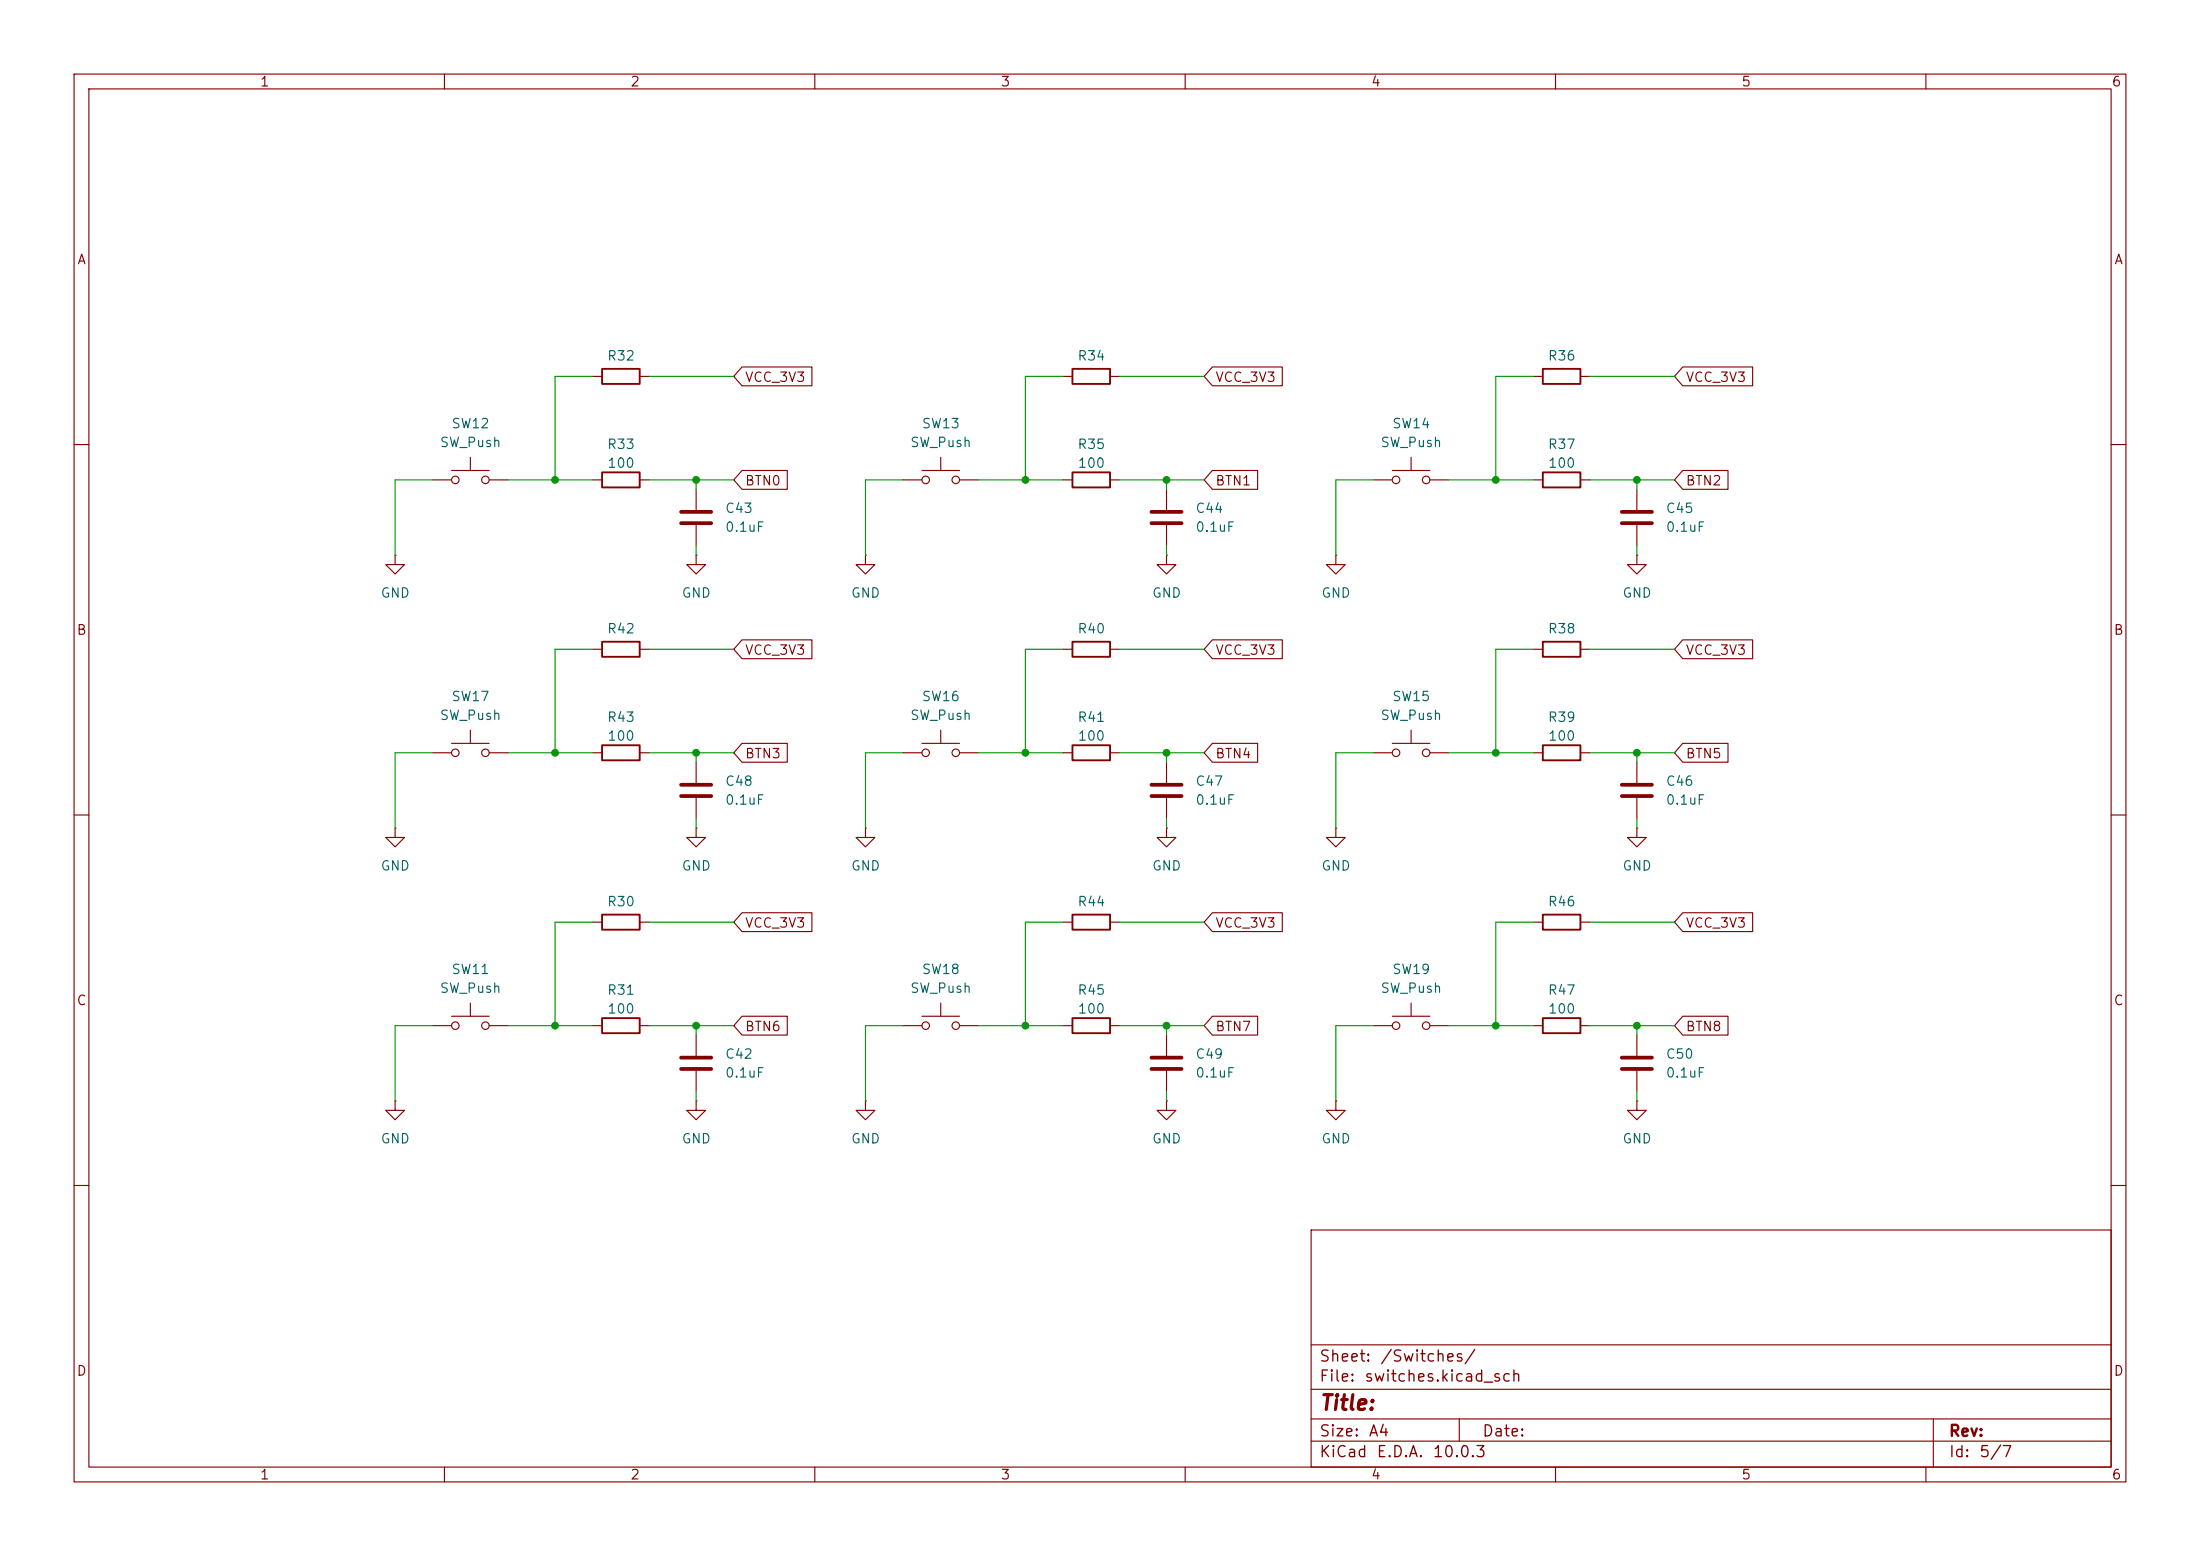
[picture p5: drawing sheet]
<svg xmlns="http://www.w3.org/2000/svg" width="297mm" height="210mm" viewBox="0 0 297 210" stroke-linecap="round" stroke-linejoin="round" font-family="sans-serif">
<g fill="none" stroke="#840000" stroke-width=".15">
<path d="M10 10h277v190h-277zM12 12h273v186h-273zM60 10v2M110 10v2M160 10v2M210 10v2M260 10v2M80 50.8h1.3M86.4 50.8h1.2M100.2 49.5h9.4v2.6h-9.4l-1.1-1.3zM143.5 50.8h1.3M149.9 50.8h1.2"/>
<path d="M163.7 49.5h9.4v2.6h-9.4l-1.1-1.3zM207 50.8h1.3M213.4 50.8h1.2M227.2 49.5h9.4v2.6h-9.4l-1.1-1.3zM10 60h2M53.3 74.9v1.3h1.3l-1.3 1.3-1.2-1.3h1.2M53.3 74.9h.1M58.4 64.8h2.6M61 63.5h5M63.5 61.7v1.8M66 64.8h2.6M80 64.8h1.3"/>
<path d="M86.4 64.8h1.2M94 74.9v1.3h1.2l-1.2 1.3-1.3-1.3h1.3M94 74.9h.1M94 66v2.8M94 70.9v2.8M100.2 63.5h6.1v2.5h-6.1l-1.1-1.2zM116.8 74.9v1.3h1.3l-1.3 1.3-1.2-1.3h1.2M116.8 74.9h.1M121.9 64.8h2.6M124.5 63.5h5M127 61.7v1.8M129.5 64.8h2.6"/>
<path d="M143.5 64.8h1.3M149.9 64.8h1.2M157.5 74.9v1.3h1.2l-1.2 1.3-1.3-1.3h1.3M157.5 74.9h.1M157.5 66v2.8M157.5 70.9v2.8M163.7 63.5h6.1v2.5h-6.1l-1.1-1.2zM180.3 74.9v1.3h1.3l-1.3 1.3-1.2-1.3h1.2M180.3 74.9h.1M185.4 64.8h2.6M188 63.5h5M190.5 61.7v1.8"/>
<path d="M193 64.8h2.6M207 64.8h1.3M213.4 64.8h1.2M221 74.9v1.3h1.2l-1.2 1.3-1.3-1.3h1.3M221 74.9h.1M221 66v2.8M221 70.9v2.8M227.2 63.5h6.1v2.5h-6.1l-1.1-1.2zM285 60h2M63.5 98.6v1.7M80 87.6h1.3M86.4 87.6h1.2"/>
<path d="M100.2 86.4h9.4v2.5h-9.4l-1.1-1.3zM127 98.6v1.7M143.5 87.6h1.3M149.9 87.6h1.2M163.7 86.4h9.4v2.5h-9.4l-1.1-1.3zM190.5 98.6v1.7M207 87.6h1.3M213.4 87.6h1.2M227.2 86.4h9.4v2.5h-9.4l-1.1-1.3zM10 110h2M53.3 111.8v1.2h1.3l-1.3 1.3-1.2-1.3h1.2M53.3 111.8h.1"/>
<path d="M58.4 101.6h2.6M61 100.3h5M66 101.6h2.6M80 101.6h1.3M86.4 101.6h1.2M94 111.8v1.2h1.2l-1.2 1.3-1.3-1.3h1.3M94 111.8h.1M94 102.9v2.8M94 107.7v2.8M100.2 100.3h6.1v2.6h-6.1l-1.1-1.3zM116.8 111.8v1.2h1.3l-1.3 1.3-1.2-1.3h1.2M116.8 111.8h.1"/>
<path d="M121.9 101.6h2.6M124.5 100.3h5M129.5 101.6h2.6M143.5 101.6h1.3M149.9 101.6h1.2M157.5 111.8v1.2h1.2l-1.2 1.3-1.3-1.3h1.3M157.5 111.8h.1M157.5 102.9v2.8M157.5 107.7v2.8M163.7 100.3h6.1v2.6h-6.1l-1.1-1.3zM180.3 111.8v1.2h1.3l-1.3 1.3-1.2-1.3h1.2M180.3 111.8h.1"/>
<path d="M185.4 101.6h2.6M188 100.3h5M193 101.6h2.6M207 101.6h1.3M213.4 101.6h1.2M221 111.8v1.2h1.2l-1.2 1.3-1.3-1.3h1.3M221 111.8h.1M221 102.9v2.8M221 107.7v2.8M227.2 100.3h6.1v2.6h-6.1l-1.1-1.3zM285 110h2M58.4 138.4h2.6"/>
<path d="M61 137.2h5M63.5 135.4v1.8M66 138.4h2.6M80 124.5h1.3M80 138.4h1.3M86.4 124.5h1.2M86.4 138.4h1.2M94 139.7v2.8M100.2 123.2h9.4v2.5h-9.4l-1.1-1.2zM100.2 137.2h6.1v2.5h-6.1l-1.1-1.3zM121.9 138.4h2.6M124.5 137.2h5"/>
<path d="M127 135.4v1.8M129.5 138.4h2.6M143.5 124.5h1.3M143.5 138.4h1.3M149.9 124.5h1.2M149.9 138.4h1.2M157.5 139.7v2.8M163.7 123.2h9.4v2.5h-9.4l-1.1-1.2zM163.7 137.2h6.1v2.5h-6.1l-1.1-1.3zM185.4 138.4h2.6M188 137.2h5M190.5 135.4v1.8"/>
<path d="M193 138.4h2.6M207 124.5h1.3M207 138.4h1.3M213.4 124.5h1.2M213.4 138.4h1.2M221 139.7v2.8M227.2 137.2h6.1v2.5h-6.1l-1.1-1.3zM227.2 123.2h9.4v2.5h-9.4l-1.1-1.2zM53.3 148.6v1.3h1.3l-1.3 1.2-1.2-1.2h1.2M53.3 148.6h.1M94 148.6v1.3h1.2l-1.2 1.2-1.3-1.2h1.3M94 148.6h.1"/>
<path d="M94 144.5v2.8M116.8 148.6v1.3h1.3l-1.3 1.2-1.2-1.2h1.2M116.8 148.6h.1M157.5 148.6v1.3h1.2l-1.2 1.2-1.3-1.2h1.3M157.5 148.6h.1M157.5 144.5v2.8M180.3 148.6v1.3h1.3l-1.3 1.2-1.2-1.2h1.2M180.3 148.6h.1M221 148.6v1.3h1.2l-1.2 1.2-1.3-1.2h1.3M221 148.6h.1M221 144.5v2.8M10 160h2"/>
<path d="M177 166h108v32h-108zM285 160h2M60 198v2M110 198v2M160 198v2M177 194.5h108M177 191.5h108M177 187.5h108M177 181.5h108M197 191.5v3M210 198v2M260 198v2"/>
<path d="M261 191.5v6.5"/>
<circle cx="61.5" cy="64.8" r=".51"/>
<circle cx="65.5" cy="64.8" r=".51"/>
<circle cx="125" cy="64.8" r=".51"/>
<circle cx="129" cy="64.8" r=".51"/>
<circle cx="188.5" cy="64.8" r=".51"/>
<circle cx="192.5" cy="64.8" r=".51"/>
<circle cx="61.5" cy="101.6" r=".51"/>
<circle cx="65.5" cy="101.6" r=".51"/>
<circle cx="125" cy="101.6" r=".51"/>
<circle cx="129" cy="101.6" r=".51"/>
<circle cx="188.5" cy="101.6" r=".51"/>
<circle cx="192.5" cy="101.6" r=".51"/>
<circle cx="61.5" cy="138.4" r=".51"/>
<circle cx="65.5" cy="138.4" r=".51"/>
<circle cx="125" cy="138.4" r=".51"/>
<circle cx="129" cy="138.4" r=".51"/>
<circle cx="188.5" cy="138.4" r=".51"/>
<circle cx="192.5" cy="138.4" r=".51"/>
</g>
<g fill="none" stroke="#840000" stroke-width=".25">
<path d="M81.3 49.8h5.1v2h-5.1zM144.8 49.8h5.1v2h-5.1zM208.3 49.8h5.1v2h-5.1zM81.3 63.8h5.1v2h-5.1zM144.8 63.8h5.1v2h-5.1zM208.3 63.8h5.1v2h-5.1zM81.3 86.6h5.1v2h-5.1zM144.8 86.6h5.1v2h-5.1zM208.3 86.6h5.1v2h-5.1zM81.3 100.6h5.1v2h-5.1zM144.8 100.6h5.1v2h-5.1zM208.3 100.6h5.1v2h-5.1z"/>
<path d="M81.3 137.4h5.1v2h-5.1zM81.3 123.4h5.1v2.1h-5.1zM144.8 137.4h5.1v2h-5.1zM144.8 123.4h5.1v2.1h-5.1zM208.3 123.4h5.1v2.1h-5.1zM208.3 137.4h5.1v2h-5.1z"/>
</g>
<g fill="none" stroke="#840000" stroke-width=".51">
<path d="M91.9 69.1h4.1M91.9 70.6h4.1M155.4 69.1h4.1M155.4 70.6h4.1M218.9 69.1h4.1M218.9 70.6h4.1M91.9 105.9h4.1M91.9 107.4h4.1M155.4 105.9h4.1M155.4 107.4h4.1M218.9 105.9h4.1M218.9 107.4h4.1"/>
<path d="M91.9 142.7h4.1M91.9 144.3h4.1M155.4 142.7h4.1M155.4 144.3h4.1M218.9 142.7h4.1M218.9 144.3h4.1"/>
</g>
<g fill="none" stroke="#009600" stroke-width=".15">
<path d="M80 50.8h-5.1v14M87.6 50.8h11.5M143.5 50.8h-5.1v14M151.1 50.8h11.5M207 50.8h-5.1v14M214.6 50.8h11.5M58.4 64.8h-5.1v10.1M68.6 64.8h11.4M87.6 64.8h11.5M94 64.8v1.2M94 73.7v1.2M121.9 64.8h-5.1v10.1"/>
<path d="M132.1 64.8h11.4M151.1 64.8h11.5M157.5 64.8v1.2M157.5 73.7v1.2M185.4 64.8h-5.1v10.1M195.6 64.8h11.4M214.6 64.8h11.5M221 64.8v1.2M221 73.7v1.2M80 87.6h-5.1v14M87.6 87.6h11.5M143.5 87.6h-5.1v14"/>
<path d="M151.1 87.6h11.5M207 87.6h-5.1v14M214.6 87.6h11.5M58.4 101.6h-5.1v10.2M68.6 101.6h11.4M87.6 101.6h11.5M94 101.6v1.3M94 110.5v1.3M121.9 101.6h-5.1v10.2M132.1 101.6h11.4M151.1 101.6h11.5M157.5 101.6v1.3"/>
<path d="M157.5 110.5v1.3M185.4 101.6h-5.1v10.2M195.6 101.6h11.4M214.6 101.6h11.5M221 101.6v1.3M221 110.5v1.3M58.4 138.4h-5.1v10.2M68.6 138.4h11.4M80 124.5h-5.1v13.9M87.6 124.5h11.5M87.6 138.4h11.5M94 138.4v1.3"/>
<path d="M121.9 138.4h-5.1v10.2M132.1 138.4h11.4M143.5 124.5h-5.1v13.9M151.1 124.5h11.5M151.1 138.4h11.5M157.5 138.4v1.3M185.4 138.4h-5.1v10.2M195.6 138.4h11.4M207 124.5h-5.1v13.9M214.6 124.5h11.5M214.6 138.4h11.5M221 138.4v1.3"/>
<path d="M94 147.3v1.3M157.5 147.3v1.3M221 147.3v1.3"/>
</g>
<g fill="#009600" stroke="#009600" stroke-width=".14">
<circle cx="138.4" cy="64.8" r=".46"/>
<circle cx="138.4" cy="101.6" r=".46"/>
<circle cx="157.5" cy="101.6" r=".46"/>
<circle cx="157.5" cy="64.8" r=".46"/>
<circle cx="74.9" cy="101.6" r=".46"/>
<circle cx="74.9" cy="64.8" r=".46"/>
<circle cx="94" cy="64.8" r=".46"/>
<circle cx="201.9" cy="138.4" r=".46"/>
<circle cx="221" cy="138.4" r=".46"/>
<circle cx="94" cy="138.4" r=".46"/>
<circle cx="94" cy="101.6" r=".46"/>
<circle cx="74.9" cy="138.4" r=".46"/>
<circle cx="138.4" cy="138.4" r=".46"/>
<circle cx="157.5" cy="138.4" r=".46"/>
<circle cx="221" cy="101.6" r=".46"/>
<circle cx="201.9" cy="64.8" r=".46"/>
<circle cx="221" cy="64.8" r=".46"/>
<circle cx="201.9" cy="101.6" r=".46"/>
</g>
<text font-size="2" fill="#840000" x="178" y="190.8">Title:</text>
<g font-size="1.5" fill="#840000">
<text x="178" y="184.2">Sheet:</text>
<text x="186.2" y="184.2">/Switches/</text>
<text x="178" y="186.9">File:</text>
<text x="184.1" y="186.9">switches.kicad_sch</text>
<text x="178" y="197.1">KiCad</text>
<text x="178" y="194.3">Size:</text>
<text x="184.7" y="194.3">A4</text>
<text x="185.7" y="197.1">E.D.A.</text>
<text x="193.3" y="197.1">10.0.3</text>
<text x="200" y="194.3">Date:</text>
<text x="263" y="194.3">Rev:</text>
<text x="263" y="197.1">Id:</text>
<text x="267.1" y="197.1">5/7</text>
</g>
<g font-size="1.3" fill="#840000">
<text x="35" y="12">1</text>
<text x="85" y="12">2</text>
<text x="135" y="12">3</text>
<text x="185" y="12">4</text>
<text x="235" y="12">5</text>
<text x="285" y="12">6</text>
<text x="10.3" y="36">A</text>
<text x="285.3" y="36">A</text>
<text x="100.5" y="51.9">VCC_3V3</text>
<text x="164" y="51.9">VCC_3V3</text>
<text x="227.5" y="51.9">VCC_3V3</text>
<text x="100.5" y="65.8">BTN0</text>
<text x="164" y="65.8">BTN1</text>
<text x="227.5" y="65.8">BTN2</text>
<text x="10.3" y="86">B</text>
<text x="100.5" y="88.7">VCC_3V3</text>
<text x="164" y="88.7">VCC_3V3</text>
<text x="227.5" y="88.7">VCC_3V3</text>
<text x="285.3" y="86">B</text>
<text x="100.5" y="102.7">BTN3</text>
<text x="164" y="102.7">BTN4</text>
<text x="227.5" y="102.7">BTN5</text>
<text x="100.5" y="125.5">VCC_3V3</text>
<text x="164" y="125.5">VCC_3V3</text>
<text x="227.5" y="125.5">VCC_3V3</text>
<text x="10.3" y="136">C</text>
<text x="285.3" y="136">C</text>
<text x="100.5" y="139.5">BTN6</text>
<text x="164" y="139.5">BTN7</text>
<text x="227.5" y="139.5">BTN8</text>
<text x="10.3" y="186">D</text>
<text x="285.3" y="186">D</text>
<text x="35" y="200">1</text>
<text x="85" y="200">2</text>
<text x="135" y="200">3</text>
<text x="185" y="200">4</text>
<text x="235" y="200">5</text>
<text x="285" y="200">6</text>
</g>
<g font-size="1.3" fill="#006464">
<text x="81.9" y="49">R32</text>
<text x="145.4" y="49">R34</text>
<text x="208.9" y="49">R36</text>
<text x="60.9" y="58.1">SW12</text>
<text x="124.4" y="58.1">SW13</text>
<text x="187.9" y="58.1">SW14</text>
<text x="59.3" y="60.7">SW_Push</text>
<text x="81.9" y="60.9">R33</text>
<text x="81.9" y="63.5">100</text>
<text x="122.8" y="60.7">SW_Push</text>
<text x="145.4" y="60.9">R35</text>
<text x="145.4" y="63.5">100</text>
<text x="186.3" y="60.7">SW_Push</text>
<text x="208.9" y="60.9">R37</text>
<text x="208.9" y="63.5">100</text>
<text x="97.8" y="69.6">C43</text>
<text x="161.3" y="69.6">C44</text>
<text x="224.8" y="69.6">C45</text>
<text x="97.8" y="72.1">0.1uF</text>
<text x="161.3" y="72.1">0.1uF</text>
<text x="224.8" y="72.1">0.1uF</text>
<text x="51.3" y="81">GND</text>
<text x="91.9" y="81">GND</text>
<text x="114.8" y="81">GND</text>
<text x="155.4" y="81">GND</text>
<text x="178.3" y="81">GND</text>
<text x="218.9" y="81">GND</text>
<text x="81.9" y="85.8">R42</text>
<text x="145.4" y="85.8">R40</text>
<text x="208.9" y="85.8">R38</text>
<text x="60.9" y="95">SW17</text>
<text x="124.4" y="95">SW16</text>
<text x="187.9" y="95">SW15</text>
<text x="59.3" y="97.5">SW_Push</text>
<text x="81.9" y="97.7">R43</text>
<text x="81.9" y="100.3">100</text>
<text x="122.8" y="97.5">SW_Push</text>
<text x="145.4" y="97.7">R41</text>
<text x="145.4" y="100.3">100</text>
<text x="186.3" y="97.5">SW_Push</text>
<text x="208.9" y="97.7">R39</text>
<text x="208.9" y="100.3">100</text>
<text x="97.8" y="106.4">C48</text>
<text x="161.3" y="106.4">C47</text>
<text x="224.8" y="106.4">C46</text>
<text x="97.8" y="108.9">0.1uF</text>
<text x="161.3" y="108.9">0.1uF</text>
<text x="224.8" y="108.9">0.1uF</text>
<text x="51.3" y="117.8">GND</text>
<text x="91.9" y="117.8">GND</text>
<text x="114.8" y="117.8">GND</text>
<text x="155.4" y="117.8">GND</text>
<text x="178.3" y="117.8">GND</text>
<text x="218.9" y="117.8">GND</text>
<text x="81.9" y="122.6">R30</text>
<text x="145.4" y="122.6">R44</text>
<text x="208.9" y="122.6">R46</text>
<text x="60.9" y="131.8">SW11</text>
<text x="124.4" y="131.8">SW18</text>
<text x="187.9" y="131.8">SW19</text>
<text x="59.3" y="134.3">SW_Push</text>
<text x="81.9" y="134.6">R31</text>
<text x="81.9" y="137.1">100</text>
<text x="122.8" y="134.3">SW_Push</text>
<text x="145.4" y="134.6">R45</text>
<text x="145.4" y="137.1">100</text>
<text x="186.3" y="134.3">SW_Push</text>
<text x="208.9" y="134.6">R47</text>
<text x="208.9" y="137.1">100</text>
<text x="97.8" y="143.2">C42</text>
<text x="161.3" y="143.2">C49</text>
<text x="224.8" y="143.2">C50</text>
<text x="97.8" y="145.8">0.1uF</text>
<text x="161.3" y="145.8">0.1uF</text>
<text x="224.8" y="145.8">0.1uF</text>
<text x="51.3" y="154.6">GND</text>
<text x="91.9" y="154.6">GND</text>
<text x="114.8" y="154.6">GND</text>
<text x="155.4" y="154.6">GND</text>
<text x="178.3" y="154.6">GND</text>
<text x="218.9" y="154.6">GND</text>
</g>
</svg>
